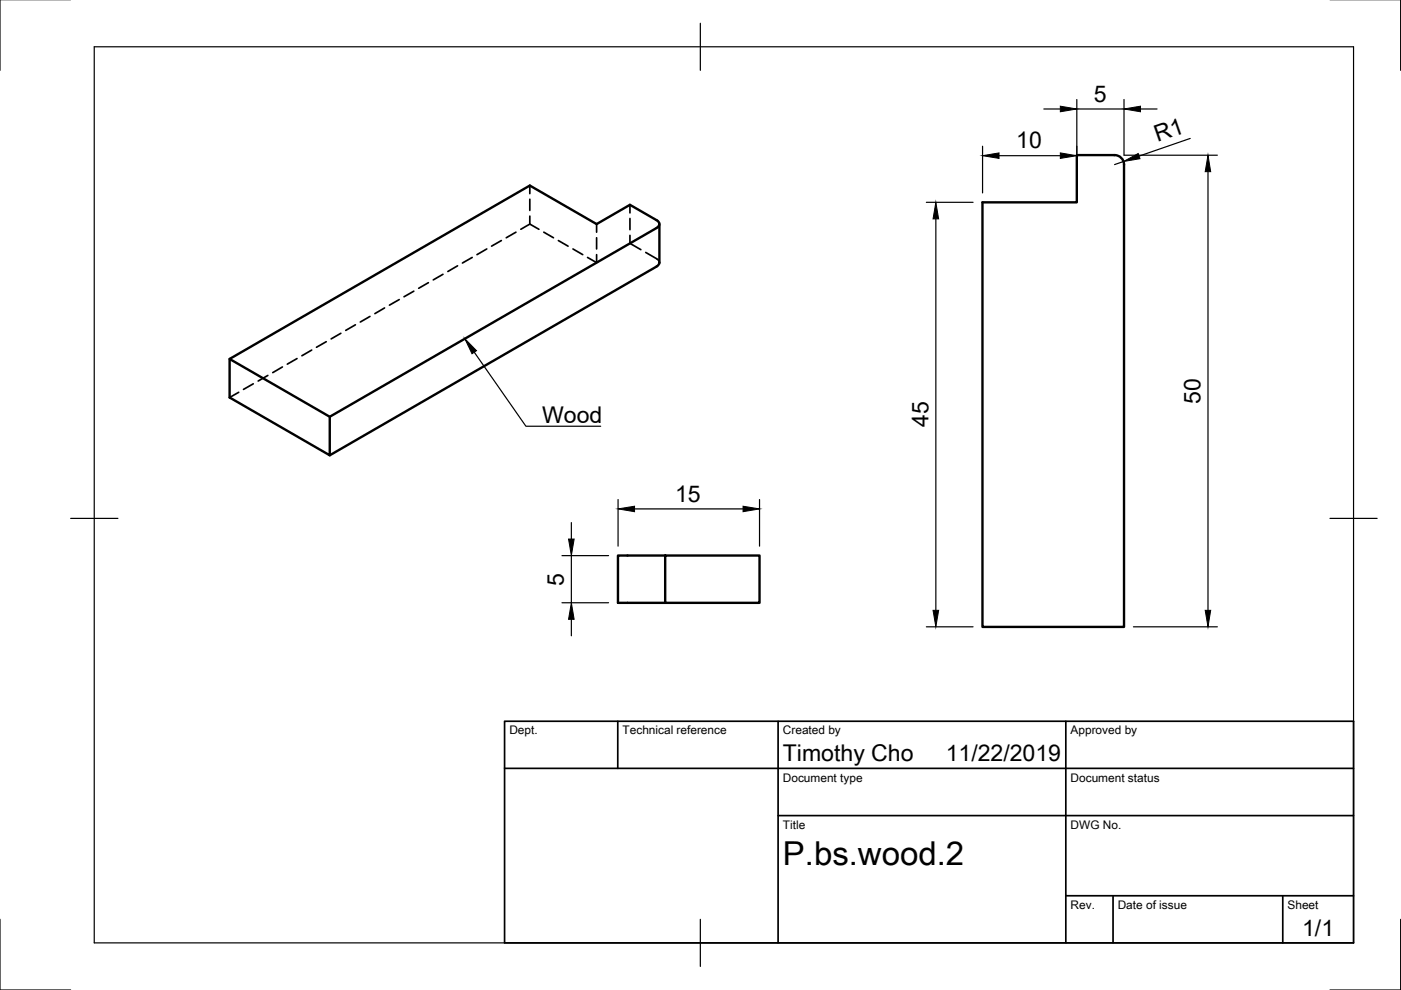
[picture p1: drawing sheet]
<svg xmlns="http://www.w3.org/2000/svg" width="297mm" height="210mm" viewBox="0 0 297 210" stroke-linecap="round" stroke-linejoin="round" font-family="sans-serif">
<!-- layer: Hidden -->
<g fill="none" stroke="#000" stroke-width=".36">
<path d="M112.3 39.3v1.8M90.8 59.9l-2 1.2M93.9 58.2l-2 1.1M97 56.4l-2 1.2M100.1 54.6l-2.1 1.2M103.2 52.8l-2.1 1.2M106.3 51l-2.1 1.2M109.4 49.2l-2.1 1.2M112.3 47.5l2 1.1M112.3 42.2v2.4M112.3 45.8v1.7M112.3 47.5l-1.9 1.1"/>
<path d="M115.3 49.2l2 1.2M118.4 51l2 1.2M121.5 52.8l2 1.2M126.5 54v1.7l-1.9-1.1M126.5 47.5v1.7M126.5 50.4v2.4M133.6 43.4v1.7M133.6 46.3v2.4M133.6 49.9v1.7l2.3 1.3M136.9 53.5l2.3 1.4 .5 .3 .1 .5M56.8 79.6l-2.1 1.2M59.9 77.8l-2.1 1.2"/>
<path d="M63 76l-2.1 1.2M66.1 74.2l-2.1 1.2M69.2 72.4l-2.1 1.2M72.3 70.7l-2.1 1.2M75.4 68.9l-2.1 1.2M78.4 67.1l-2 1.2M81.5 65.3l-2 1.2M84.6 63.5l-2 1.2M87.7 61.7l-2 1.2M50.6 83.2l-1.9 1.1M53.7 81.4l-2.1 1.2"/>
</g>
<!-- layer: Visible -->
<path d="M139.2 48.3l-69.3 40.1v8.1l-21.2-12.2v-8.2l21.2 12.3M139.2 46.7l-5.6-3.3-7.1 4.1-14.2-8.2-63.6 36.8M139.2 56.5l-69.3 40M139.2 46.7a.86 .86 0 0 1 .6 .8 .86 .86 0 0 1-.6 .8M139.8 55.7l-.1 .4-.5 .4M139.8 47.5v8.2M208.3 42.9h20v-10h8a2 2 0 0 1 2 2v98h-30zM141 117.8h20v10h-20zM141 117.8h-10v10h10" fill="none" stroke="#000" stroke-width=".51"/>
<!-- layer: Border -->
<path d="M0 -.1v15M297 -.1v15M20 9.9h267v190h-267zM148.5 4.9v10M15 109.9h10M282 109.9h10M0 194.9v15h15M148.5 194.9v10M297 194.9v15h-15" fill="none" stroke="#000" stroke-width=".25"/>
<!-- layer: TitleBlock -->
<path d="M107 152.9h180v47h-180zM131 152.9v10M165 152.9v47M226 152.9v47M107 162.9h180M165 172.9h122M226 189.9h61M236 189.9v10M272 189.9v10" fill="none" stroke="#000" stroke-width=".36"/>
<!-- layer: Dimensions -->
<g fill="none" stroke="#000" stroke-width=".25">
<path d="M208.3 31v9.9M211.8 33h13M221.3 23.1h3.5M228.3 21.1v19.8M228.3 23.1h10M238.2 34.2l-1.9 .7M238.3 21.1v11.8h19.8M241.8 23.1h3.5M252.3 29.4l-10.8 3.7M256.1 36.4v93M196.4 42.9h9.9M198.4 46.4v83"/>
<path d="M119.1 117.8h9.9M121.1 110.8v3.5M121.1 117.8v10M131 105.9v9.9M134.5 107.9h23M161 105.9v9.9M119.1 127.8h9.9M121.1 131.3v3.5M196.4 132.9h9.9M240.3 132.9h17.8"/>
</g>
<g fill="#000" stroke="#000" stroke-width=".21">
<path d="M208.3 33l3.5-.6v1.2zM224.8 32.4l3.5 .6-3.5 .6zM224.8 22.5l3.5 .6-3.5 .6zM238.2 34.2l3.1-1.7 .4 1.1zM238.3 23.1l3.5-.6v1.2zM256.1 32.9l.6 3.5h-1.2zM198.4 42.9l.6 3.5h-1.2zM120.5 114.3h1.2l-.6 3.5zM131 107.9l3.5-.6v1.2zM157.5 107.3l3.5 .6-3.5 .6zM121.1 127.8l.6 3.5h-1.2zM197.8 129.4h1.2l-.6 3.5z"/>
<path d="M255.5 129.4h1.2l-.6 3.5z"/>
</g>
<!-- layer: Annotations -->
<path d="M98.6 71.8l2.4 2.6-.9 .6z" fill="#000" stroke="#000" stroke-width=".21"/>
<path d="M100.6 74.7l10.9 15.7h15.9" fill="none" stroke="#000" stroke-width=".25"/>
<text font-size="7" x="166" y="183.4">P.bs.wood.2</text>
<g font-size="4.9">
<text x="231.9" y="21.5">5</text>
<text x="215.5" y="31.4">10</text>
<text x="245.4" y="30.2" transform="rotate(-19 245.4 30.2)">R1</text>
<text x="114.9" y="89.7">Wood</text>
<text x="254.6" y="85.6" transform="rotate(-90 254.6 85.6)">50</text>
<text x="196.8" y="90.6" transform="rotate(-90 196.8 90.6)">45</text>
<text x="143.2" y="106.3">15</text>
<text x="119.6" y="124.2" transform="rotate(-90 119.6 124.2)">5</text>
<text x="166" y="161.4">Timothy Cho</text>
<text x="200.5" y="161.4">11/22/2019</text>
<text x="276.1" y="198.5">1/1</text>
</g>
<g font-size="2.5">
<text x="108" y="155.7">Dept.</text>
<text x="132" y="155.7">Technical reference</text>
<text x="166" y="155.7">Created by</text>
<text x="227" y="155.7">Approved by</text>
<text x="166" y="165.7">Document type</text>
<text x="227" y="165.7">Document status</text>
<text x="166" y="175.7">Title</text>
<text x="227" y="175.7">DWG No.</text>
<text x="227" y="192.7">Rev.</text>
<text x="237" y="192.7">Date of issue</text>
<text x="273" y="192.7">Sheet</text>
</g>
</svg>
